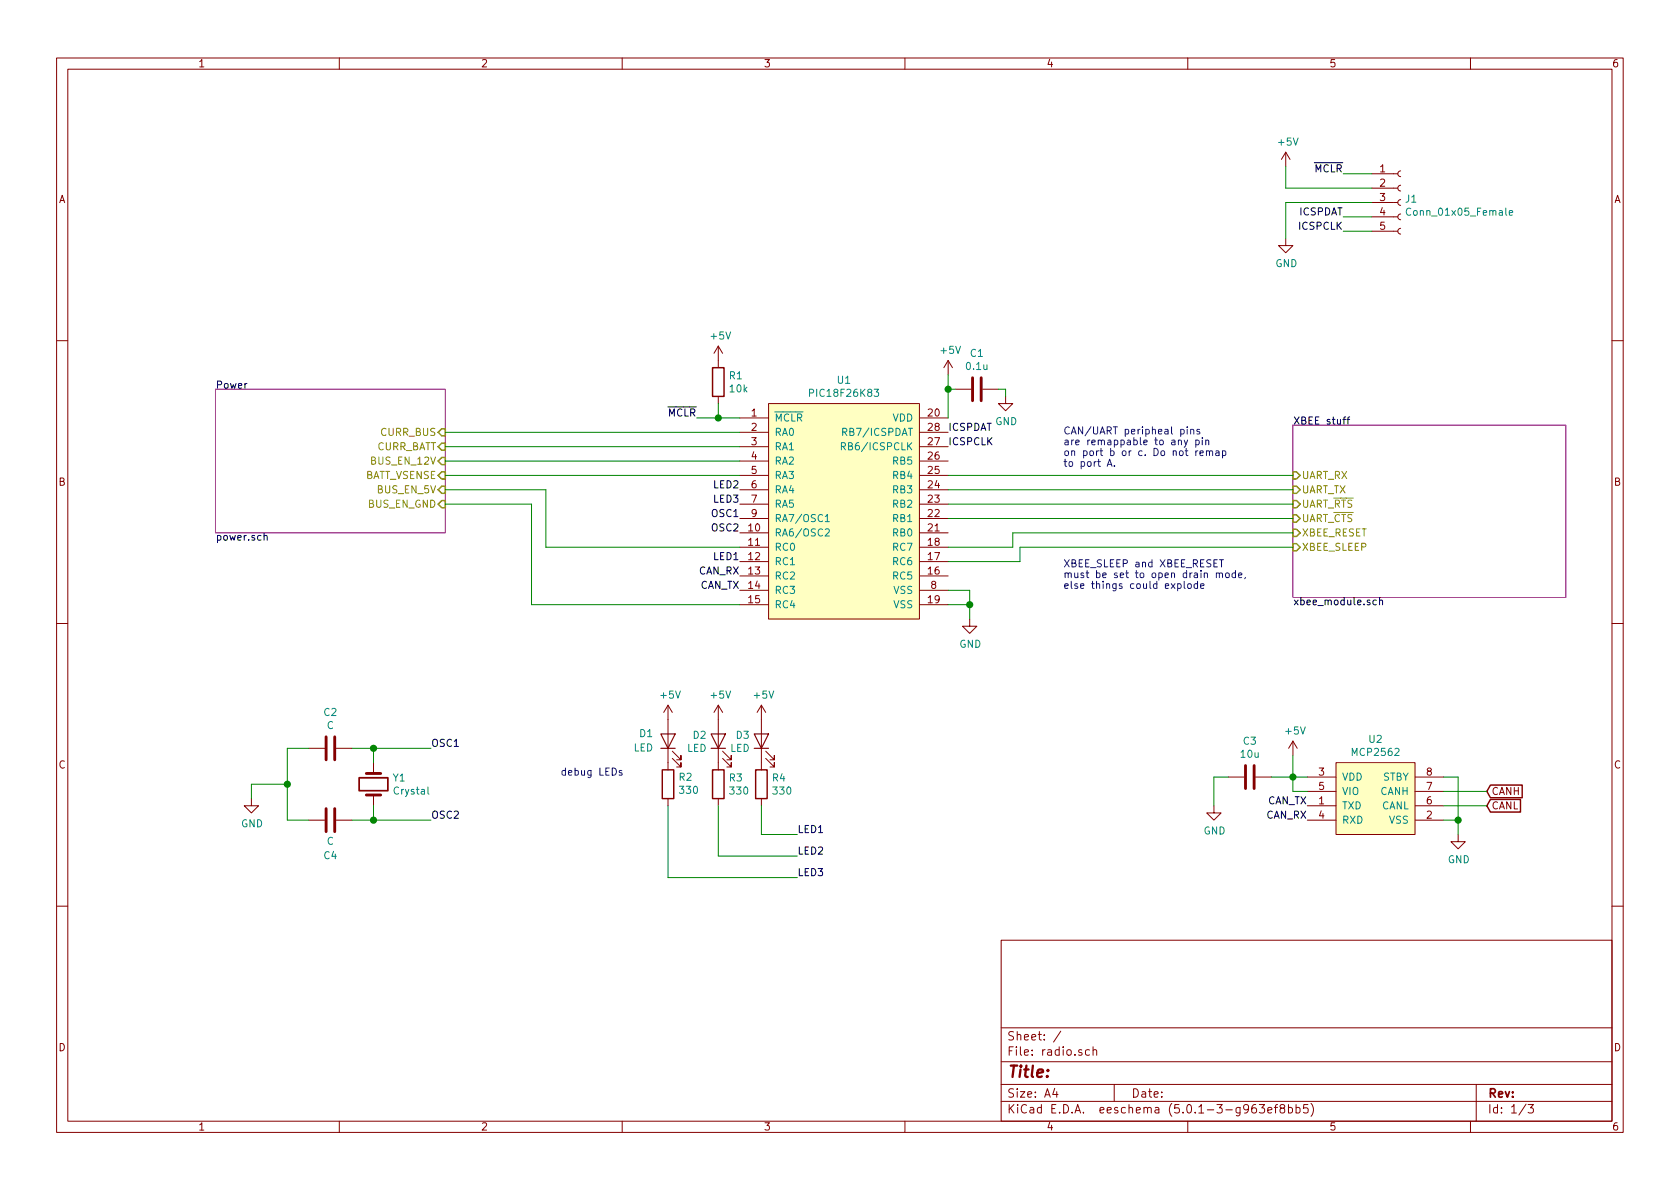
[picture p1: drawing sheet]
EESchema Schematic File Version 4
LIBS:radio-cache
EELAYER 26 0
EELAYER END
$Descr A4 11693 8268
encoding utf-8
Sheet 1 3
Title ""
Date ""
Rev ""
Comp ""
Comment1 ""
Comment2 ""
Comment3 ""
Comment4 ""
$EndDescr
$Sheet
S 1500 2700 1600 1000
U 5B9FA408
F0 "Power" 50
F1 "power.sch" 50
F2 "CURR_BUS" I R 3100 3000 50 
F3 "CURR_BATT" I R 3100 3100 50 
F4 "BUS_EN_12V" I R 3100 3200 50 
F5 "BATT_VSENSE" I R 3100 3300 50 
$EndSheet
$Comp
L radio-rescue:PIC18F26K83-canhw U1
U 1 1
P 5900 3550
F 0 "U1" H 5875 4465 50  0000 C CNN
F 1 "PIC18F26K83" H 5875 4374 50  0000 C CNN
F 2 "Package_SO:SOIC-28W_7.5x18.7mm_P1.27mm" H 6350 3550 50  0001 C CNN
F 3 "" H 6350 3550 50  0001 C CNN
	1    5900 3550
	1    0    0    -1  
$EndComp
$Comp
L Device:C C1
U 1 1
P 6800 2700
F 0 "C1" V 6548 2700 50  0000 C CNN
F 1 "0.1u" V 6639 2700 50  0000 C CNN
F 2 "Capacitor_SMD:C_0805_2012Metric_Pad1.15x1.40mm_HandSolder" H 6838 2550 50  0001 C CNN
F 3 "~" H 6800 2700 50  0001 C CNN
	1    6800 2700
	0    1    1    0   
$EndComp
$Comp
L power:GND #PWR05
U 1 1
P 7000 2750
F 0 "#PWR05" H 7000 2500 50  0001 C CNN
F 1 "GND" H 7005 2577 50  0000 C CNN
F 2 "" H 7000 2750 50  0001 C CNN
F 3 "" H 7000 2750 50  0001 C CNN
	1    7000 2750
	1    0    0    -1  
$EndComp
Wire Wire Line
	7000 2750 7000 2700
Wire Wire Line
	7000 2700 6950 2700
Wire Wire Line
	6600 2900 6600 2700
Wire Wire Line
	6600 2700 6650 2700
$Comp
L power:+5V #PWR04
U 1 1
P 6600 2600
F 0 "#PWR04" H 6600 2450 50  0001 C CNN
F 1 "+5V" H 6615 2773 50  0000 C CNN
F 2 "" H 6600 2600 50  0001 C CNN
F 3 "" H 6600 2600 50  0001 C CNN
	1    6600 2600
	1    0    0    -1  
$EndComp
Wire Wire Line
	6600 2600 6600 2700
Connection ~ 6600 2700
$Comp
L Device:R R1
U 1 1
P 5000 2650
F 0 "R1" H 5070 2696 50  0000 L CNN
F 1 "10k" H 5070 2605 50  0000 L CNN
F 2 "Resistor_SMD:R_0805_2012Metric_Pad1.15x1.40mm_HandSolder" V 4930 2650 50  0001 C CNN
F 3 "~" H 5000 2650 50  0001 C CNN
	1    5000 2650
	1    0    0    -1  
$EndComp
Wire Wire Line
	5000 2800 5000 2900
Wire Wire Line
	5000 2900 5150 2900
$Comp
L power:+5V #PWR03
U 1 1
P 5000 2500
F 0 "#PWR03" H 5000 2350 50  0001 C CNN
F 1 "+5V" H 5015 2673 50  0000 C CNN
F 2 "" H 5000 2500 50  0001 C CNN
F 3 "" H 5000 2500 50  0001 C CNN
	1    5000 2500
	1    0    0    -1  
$EndComp
Text Label 6600 3000 0    50   ~ 0
ICSPDAT
Text Label 6600 3100 0    50   ~ 0
ICSPCLK
Text Label 4850 2900 2    50   ~ 0
~MCLR
Wire Wire Line
	4850 2900 5000 2900
Connection ~ 5000 2900
$Comp
L power:GND #PWR09
U 1 1
P 6750 4300
F 0 "#PWR09" H 6750 4050 50  0001 C CNN
F 1 "GND" H 6755 4127 50  0000 C CNN
F 2 "" H 6750 4300 50  0001 C CNN
F 3 "" H 6750 4300 50  0001 C CNN
	1    6750 4300
	1    0    0    -1  
$EndComp
Wire Wire Line
	6600 4200 6750 4200
Wire Wire Line
	6750 4200 6750 4300
Wire Wire Line
	6600 4100 6750 4100
Wire Wire Line
	6750 4100 6750 4200
Connection ~ 6750 4200
Text Label 5150 3600 2    50   ~ 0
OSC1
Text Label 5150 3700 2    50   ~ 0
OSC2
$Comp
L Connector:Conn_01x05_Female J1
U 1 1
P 9750 1400
F 0 "J1" H 9777 1426 50  0000 L CNN
F 1 "Conn_01x05_Female" H 9777 1335 50  0000 L CNN
F 2 "Connector_PinSocket_2.54mm:PinSocket_1x05_P2.54mm_Horizontal" H 9750 1400 50  0001 C CNN
F 3 "~" H 9750 1400 50  0001 C CNN
	1    9750 1400
	1    0    0    -1  
$EndComp
Text Label 9350 1200 2    50   ~ 0
~MCLR
Text Label 9350 1500 2    50   ~ 0
ICSPDAT
Text Label 9350 1600 2    50   ~ 0
ICSPCLK
Wire Wire Line
	9350 1200 9550 1200
Wire Wire Line
	9350 1500 9550 1500
Wire Wire Line
	9350 1600 9550 1600
$Comp
L power:+5V #PWR01
U 1 1
P 8950 1150
F 0 "#PWR01" H 8950 1000 50  0001 C CNN
F 1 "+5V" H 8965 1323 50  0000 C CNN
F 2 "" H 8950 1150 50  0001 C CNN
F 3 "" H 8950 1150 50  0001 C CNN
	1    8950 1150
	1    0    0    -1  
$EndComp
Wire Wire Line
	9550 1300 8950 1300
Wire Wire Line
	8950 1300 8950 1150
$Comp
L power:GND #PWR02
U 1 1
P 8950 1650
F 0 "#PWR02" H 8950 1400 50  0001 C CNN
F 1 "GND" H 8955 1477 50  0000 C CNN
F 2 "" H 8950 1650 50  0001 C CNN
F 3 "" H 8950 1650 50  0001 C CNN
	1    8950 1650
	1    0    0    -1  
$EndComp
Wire Wire Line
	8950 1650 8950 1400
Wire Wire Line
	8950 1400 9550 1400
$Comp
L Device:Crystal Y1
U 1 1
P 2600 5450
F 0 "Y1" V 2554 5581 50  0000 L CNN
F 1 "Crystal" V 2645 5581 50  0000 L CNN
F 2 "Crystal:Crystal_HC49-U_Vertical" H 2600 5450 50  0001 C CNN
F 3 "~" H 2600 5450 50  0001 C CNN
	1    2600 5450
	0    1    1    0   
$EndComp
$Comp
L Device:C C4
U 1 1
P 2300 5700
F 0 "C4" V 2050 5700 50  0000 C CNN
F 1 "C" V 2150 5700 50  0000 C CNN
F 2 "Capacitor_SMD:C_0805_2012Metric_Pad1.15x1.40mm_HandSolder" H 2338 5550 50  0001 C CNN
F 3 "~" H 2300 5700 50  0001 C CNN
	1    2300 5700
	0    -1   -1   0   
$EndComp
Wire Wire Line
	2450 5700 2600 5700
Wire Wire Line
	2600 5700 2600 5600
$Comp
L Device:C C2
U 1 1
P 2300 5200
F 0 "C2" V 2048 5200 50  0000 C CNN
F 1 "C" V 2139 5200 50  0000 C CNN
F 2 "Capacitor_SMD:C_0805_2012Metric_Pad1.15x1.40mm_HandSolder" H 2338 5050 50  0001 C CNN
F 3 "~" H 2300 5200 50  0001 C CNN
	1    2300 5200
	0    1    1    0   
$EndComp
Wire Wire Line
	2450 5200 2600 5200
Wire Wire Line
	2600 5200 2600 5300
Wire Wire Line
	2150 5700 2000 5700
Wire Wire Line
	2000 5700 2000 5450
Wire Wire Line
	2000 5200 2150 5200
$Comp
L power:GND #PWR011
U 1 1
P 1750 5550
F 0 "#PWR011" H 1750 5300 50  0001 C CNN
F 1 "GND" H 1755 5377 50  0000 C CNN
F 2 "" H 1750 5550 50  0001 C CNN
F 3 "" H 1750 5550 50  0001 C CNN
	1    1750 5550
	1    0    0    -1  
$EndComp
Wire Wire Line
	2000 5450 1750 5450
Wire Wire Line
	1750 5450 1750 5550
Connection ~ 2000 5450
Wire Wire Line
	2000 5450 2000 5200
Text Label 3000 5200 0    50   ~ 0
OSC1
Text Label 3000 5700 0    50   ~ 0
OSC2
Wire Wire Line
	3000 5700 2600 5700
Connection ~ 2600 5700
Wire Wire Line
	3000 5200 2600 5200
Connection ~ 2600 5200
Text Label 5150 4000 2    50   ~ 0
CAN_RX
Text Label 5150 4100 2    50   ~ 0
CAN_TX
Text Notes 7400 3250 0    50   ~ 0
CAN/UART peripheal pins\nare remappable to any pin\non port b or c. Do not remap\nto port A.
$Comp
L radio-rescue:MCP2562-canhw U2
U 1 1
P 9600 5400
F 0 "U2" H 9575 5665 50  0000 C CNN
F 1 "MCP2562" H 9575 5574 50  0000 C CNN
F 2 "Package_SO:SOIC-8_3.9x4.9mm_P1.27mm" H 9600 5400 50  0001 C CNN
F 3 "" H 9600 5400 50  0001 C CNN
	1    9600 5400
	1    0    0    -1  
$EndComp
Text GLabel 10350 5500 2    50   Input ~ 0
CANH
Text GLabel 10350 5600 2    50   Input ~ 0
CANL
$Comp
L power:GND #PWR013
U 1 1
P 10150 5800
F 0 "#PWR013" H 10150 5550 50  0001 C CNN
F 1 "GND" H 10155 5627 50  0000 C CNN
F 2 "" H 10150 5800 50  0001 C CNN
F 3 "" H 10150 5800 50  0001 C CNN
	1    10150 5800
	1    0    0    -1  
$EndComp
Wire Wire Line
	10050 5700 10150 5700
Wire Wire Line
	10150 5700 10150 5800
Wire Wire Line
	10050 5400 10150 5400
Wire Wire Line
	10150 5400 10150 5700
Connection ~ 10150 5700
Wire Wire Line
	10050 5500 10350 5500
Wire Wire Line
	10050 5600 10350 5600
$Comp
L power:+5V #PWR010
U 1 1
P 9000 5250
F 0 "#PWR010" H 9000 5100 50  0001 C CNN
F 1 "+5V" H 9015 5423 50  0000 C CNN
F 2 "" H 9000 5250 50  0001 C CNN
F 3 "" H 9000 5250 50  0001 C CNN
	1    9000 5250
	1    0    0    -1  
$EndComp
Wire Wire Line
	9100 5500 9000 5500
Wire Wire Line
	9000 5500 9000 5400
Wire Wire Line
	9100 5400 9000 5400
Connection ~ 9000 5400
Wire Wire Line
	9000 5400 9000 5250
Text Label 9100 5600 2    50   ~ 0
CAN_TX
Text Label 9100 5700 2    50   ~ 0
CAN_RX
$Sheet
S 9000 2950 1900 1200
U 5BA27A80
F0 "XBEE stuff" 50
F1 "xbee_module.sch" 50
F2 "UART_TX" I L 9000 3400 50 
F3 "UART_RX" I L 9000 3300 50 
F4 "UART_~CTS" I L 9000 3600 50 
F5 "UART_~RTS" I L 9000 3500 50 
F6 "XBEE_RESET" I L 9000 3700 50 
F7 "XBEE_SLEEP" I L 9000 3800 50 
$EndSheet
Text Notes 7400 4100 0    50   ~ 0
XBEE_SLEEP and XBEE_RESET\nmust be set to open drain mode,\nelse things could explode\n
Wire Wire Line
	6600 3300 9000 3300
Wire Wire Line
	6600 3400 9000 3400
Wire Wire Line
	6600 3500 9000 3500
Wire Wire Line
	6600 3600 9000 3600
$Comp
L Device:C C3
U 1 1
P 8700 5400
F 0 "C3" V 8448 5400 50  0000 C CNN
F 1 "10u" V 8539 5400 50  0000 C CNN
F 2 "Capacitor_SMD:C_0805_2012Metric_Pad1.15x1.40mm_HandSolder" H 8738 5250 50  0001 C CNN
F 3 "~" H 8700 5400 50  0001 C CNN
	1    8700 5400
	0    1    1    0   
$EndComp
$Comp
L power:GND #PWR012
U 1 1
P 8450 5600
F 0 "#PWR012" H 8450 5350 50  0001 C CNN
F 1 "GND" H 8455 5427 50  0000 C CNN
F 2 "" H 8450 5600 50  0001 C CNN
F 3 "" H 8450 5600 50  0001 C CNN
	1    8450 5600
	1    0    0    -1  
$EndComp
Wire Wire Line
	8450 5600 8450 5400
Wire Wire Line
	8450 5400 8550 5400
Wire Wire Line
	8850 5400 9000 5400
$Comp
L Device:LED D2
U 1 1
P 5000 5150
F 0 "D2" V 5038 5228 50  0000 L CNN
F 1 "LED" V 4947 5228 50  0000 L CNN
F 2 "LED_SMD:LED_1206_3216Metric_Pad1.42x1.75mm_HandSolder" H 5000 5150 50  0001 C CNN
F 3 "~" H 5000 5150 50  0001 C CNN
	1    5000 5150
	0    -1   -1   0   
$EndComp
$Comp
L Device:LED D1
U 1 1
P 4650 5150
F 0 "D1" V 4700 5250 50  0000 L CNN
F 1 "LED" V 4600 5250 50  0000 L CNN
F 2 "LED_SMD:LED_1206_3216Metric_Pad1.42x1.75mm_HandSolder" H 4650 5150 50  0001 C CNN
F 3 "~" H 4650 5150 50  0001 C CNN
	1    4650 5150
	0    -1   -1   0   
$EndComp
$Comp
L Device:R R2
U 1 1
P 4650 5450
F 0 "R2" H 4580 5404 50  0000 R CNN
F 1 "330" H 4580 5495 50  0000 R CNN
F 2 "Resistor_SMD:R_0805_2012Metric_Pad1.15x1.40mm_HandSolder" V 4580 5450 50  0001 C CNN
F 3 "~" H 4650 5450 50  0001 C CNN
	1    4650 5450
	-1   0    0    1   
$EndComp
$Comp
L Device:R R3
U 1 1
P 5000 5450
F 0 "R3" H 4930 5496 50  0000 R CNN
F 1 "330" H 4930 5405 50  0000 R CNN
F 2 "Resistor_SMD:R_0805_2012Metric_Pad1.15x1.40mm_HandSolder" V 4930 5450 50  0001 C CNN
F 3 "~" H 5000 5450 50  0001 C CNN
	1    5000 5450
	-1   0    0    -1  
$EndComp
Text Notes 3900 5400 0    50   ~ 0
debug LEDs\n
$Comp
L Device:LED D3
U 1 1
P 5300 5150
F 0 "D3" V 5338 5228 50  0000 L CNN
F 1 "LED" V 5247 5228 50  0000 L CNN
F 2 "LED_SMD:LED_1206_3216Metric_Pad1.42x1.75mm_HandSolder" H 5300 5150 50  0001 C CNN
F 3 "~" H 5300 5150 50  0001 C CNN
	1    5300 5150
	0    -1   -1   0   
$EndComp
$Comp
L Device:R R4
U 1 1
P 5300 5450
F 0 "R4" H 5230 5496 50  0000 R CNN
F 1 "330" H 5230 5405 50  0000 R CNN
F 2 "Resistor_SMD:R_0805_2012Metric_Pad1.15x1.40mm_HandSolder" V 5230 5450 50  0001 C CNN
F 3 "~" H 5300 5450 50  0001 C CNN
	1    5300 5450
	-1   0    0    -1  
$EndComp
$Comp
L power:+5V #PWR06
U 1 1
P 4650 5000
F 0 "#PWR06" H 4650 4850 50  0001 C CNN
F 1 "+5V" H 4665 5173 50  0000 C CNN
F 2 "" H 4650 5000 50  0001 C CNN
F 3 "" H 4650 5000 50  0001 C CNN
	1    4650 5000
	1    0    0    -1  
$EndComp
$Comp
L power:+5V #PWR07
U 1 1
P 5000 5000
F 0 "#PWR07" H 5000 4850 50  0001 C CNN
F 1 "+5V" H 5015 5173 50  0000 C CNN
F 2 "" H 5000 5000 50  0001 C CNN
F 3 "" H 5000 5000 50  0001 C CNN
	1    5000 5000
	1    0    0    -1  
$EndComp
$Comp
L power:+5V #PWR08
U 1 1
P 5300 5000
F 0 "#PWR08" H 5300 4850 50  0001 C CNN
F 1 "+5V" H 5315 5173 50  0000 C CNN
F 2 "" H 5300 5000 50  0001 C CNN
F 3 "" H 5300 5000 50  0001 C CNN
	1    5300 5000
	1    0    0    -1  
$EndComp
Wire Wire Line
	3100 3000 5150 3000
Wire Wire Line
	3100 3100 5150 3100
Wire Wire Line
	3100 3200 5150 3200
Wire Wire Line
	3100 3300 5150 3300
Wire Wire Line
	6600 3900 7100 3900
Wire Wire Line
	7100 3900 7100 3800
Wire Wire Line
	7100 3800 9000 3800
Wire Wire Line
	6600 3800 7050 3800
Wire Wire Line
	7050 3800 7050 3700
Wire Wire Line
	7050 3700 9000 3700
Text Label 5550 5800 0    50   ~ 0
LED1
Text Label 5550 5950 0    50   ~ 0
LED2
Text Label 5550 6100 0    50   ~ 0
LED3
Wire Wire Line
	5550 5800 5300 5800
Wire Wire Line
	5300 5800 5300 5600
Wire Wire Line
	5000 5600 5000 5950
Wire Wire Line
	5000 5950 5550 5950
Wire Wire Line
	4650 5600 4650 6100
Wire Wire Line
	4650 6100 5550 6100
Text Label 5150 3900 2    50   ~ 0
LED1
Text Label 5150 3400 2    50   ~ 0
LED2
Text Label 5150 3500 2    50   ~ 0
LED3
Text HLabel 3100 3400 0    50   Output ~ 0
BUS_EN_5V
Wire Wire Line
	5150 3800 3800 3800
Wire Wire Line
	3800 3800 3800 3400
Wire Wire Line
	3800 3400 3100 3400
Text HLabel 3100 3500 0    50   Output ~ 0
BUS_EN_GND
Wire Wire Line
	3100 3500 3700 3500
Wire Wire Line
	3700 3500 3700 4200
Wire Wire Line
	3700 4200 5150 4200
$EndSCHEMATC
